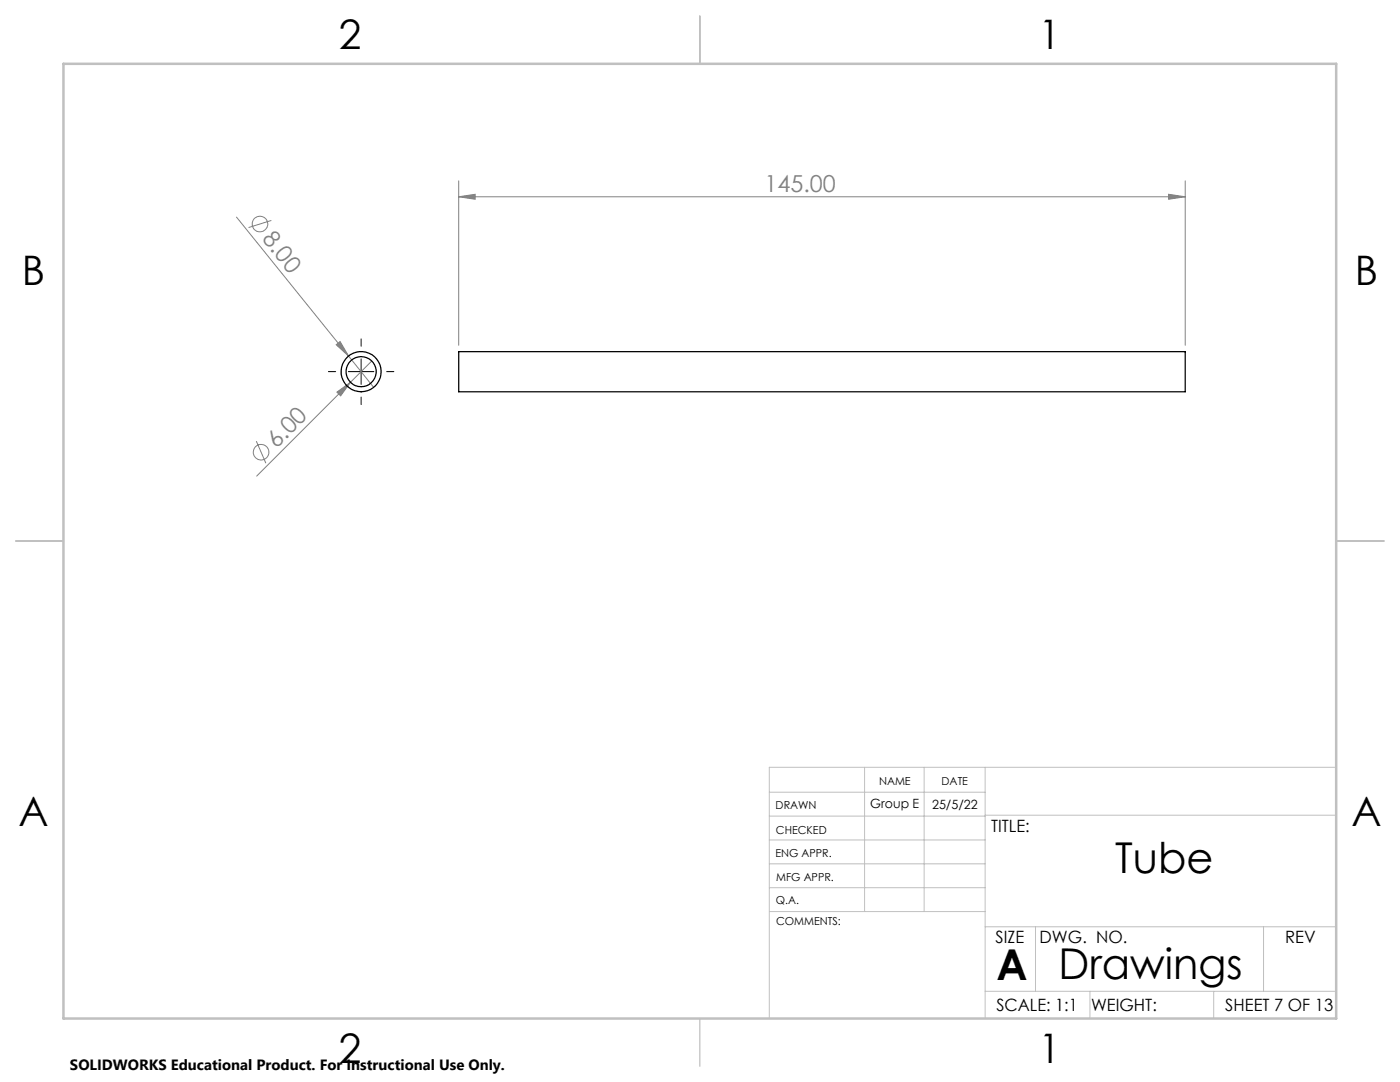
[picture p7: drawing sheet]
<svg xmlns="http://www.w3.org/2000/svg" width="279mm" height="216mm" viewBox="0 0 279 216" stroke-linecap="round" stroke-linejoin="round" font-family="sans-serif">
<g fill="none" stroke="#808080" stroke-width=".2">
<path d="M91.5 39.3l3.3-.5v1zM91.5 36.1v32.8M91.5 39.3h145M233.2 38.8l3.3 .5-3.3 .5zM236.5 36.1v32.8M47.2 43.3l22.4 27.7M54.2 44l-4.6 1.4M67.1 68.8l.8-.6 1.7 2.8zM67.2 78.2l2.8-1.9-2 2.7zM69.6 71l5 6.3M74.2 72l-23 23M51.2 88l1.9 4.4"/>
<circle cx="51.9" cy="44.7" r="1.54"/>
<circle cx="52.1" cy="90.2" r="1.55"/>
</g>
<path d="M65.5 74.2h1.5M69.5 74.2h5.1M72.1 67.6v1.5M72.1 71.6v5.1M72.1 79.2v1.5M77.2 74.2h1.4" fill="none" stroke="#000" stroke-width=".2"/>
<g fill="none" stroke="#c0c0c0" stroke-width=".2">
<path d="M153.5 158.1h43.1M172.5 153.1v28.8M184.4 153.1v28.8M196.6 153.1v50.1M266.7 153.1h-113.2v50.1M153.5 167.6h43.1M153.5 162.8h43.1M153.5 172.4h43.1M153.5 177.1h43.1M196.6 162.7h70.1M153.6 181.9h43M196.6 197.8h70.1"/>
<path d="M196.6 184.9h70.1M206.7 184.9v12.9M217.5 197.8v5.4M242.2 197.8v5.4M252.2 184.9v12.9"/>
</g>
<path d="M139.7 3.2v9.5M3.1 107.9h9.6M266.7 107.9h9.5M139.7 203.2v9.6" fill="none" stroke="#c0c0c0" stroke-width=".25"/>
<path d="M12.7 12.7h254v190.5h-254z" fill="none" stroke="#c0c0c0" stroke-width=".5"/>
<g fill="#808080">
<path d="M67.1 68.8l.8-.6 1.7 2.8z"/>
<path d="M67.2 78.2l2.8-1.9-2 2.7z"/>
<path d="M233.2 38.8l3.3 .5-3.3 .5zM91.5 39.3l3.3-.5v1z"/>
</g>
<g fill="none" stroke="#000" stroke-width=".25">
<path d="M91.5 70.2h145v8h-145z"/>
<circle cx="72.1" cy="74.2" r="3"/>
<circle cx="72.1" cy="74.2" r="4"/>
</g>
<g font-size="8.5">
<text x="222.6" y="174.2">Tube</text>
<text x="198.9" y="195.5">A</text>
<text x="211.2" y="195.4">Drawings</text>
</g>
<g font-size="8.1">
<text x="67.6" y="9.7">2</text>
<text x="207.3" y="9.7">1</text>
<text x="4.4" y="57">B</text>
<text x="270.4" y="57">B</text>
<text x="3.7" y="164.9">A</text>
<text x="269.7" y="164.9">A</text>
<text x="67.6" y="212.2">2</text>
<text x="207.3" y="212.2">1</text>
</g>
<g font-size="4.7" fill="#808080">
<text x="152.6" y="38.2">145.00</text>
<text x="52.2" y="47.8" transform="rotate(51 52.2 47.8)">8.00</text>
<text x="55.1" y="89.6" transform="rotate(-45 55.1 89.6)">6.00</text>
</g>
<g font-size="3.4">
<text x="197.8" y="166">TITLE:</text>
<text x="198.7" y="188.1">SIZE</text>
<text x="207.5" y="188.1">DWG. NO.</text>
<text x="256.5" y="188.2">REV</text>
<text x="198.8" y="201.7">SCALE: 1:1</text>
<text x="217.7" y="201.8">WEIGHT:</text>
<text x="244.5" y="201.7">SHEET 7 OF 13</text>
</g>
<text font-size="3" x="14" y="213.5">SOLIDWORKS Educational Product. For Instructional Use Only.</text>
<g font-size="2.5">
<text x="173.7" y="161.3">Group E</text>
<text x="186" y="161.4">25/5/22</text>
</g>
<g font-size="2.2">
<text x="154.8" y="161.4">DRAWN</text>
<text x="175.4" y="156.6">NAME</text>
<text x="187.9" y="156.7">DATE</text>
<text x="154.9" y="166.3">CHECKED</text>
<text x="154.8" y="171">ENG APPR.</text>
<text x="154.9" y="175.7">MFG APPR.</text>
<text x="154.9" y="180.4">Q.A.</text>
<text x="154.9" y="184.6">COMMENTS:</text>
</g>
</svg>
